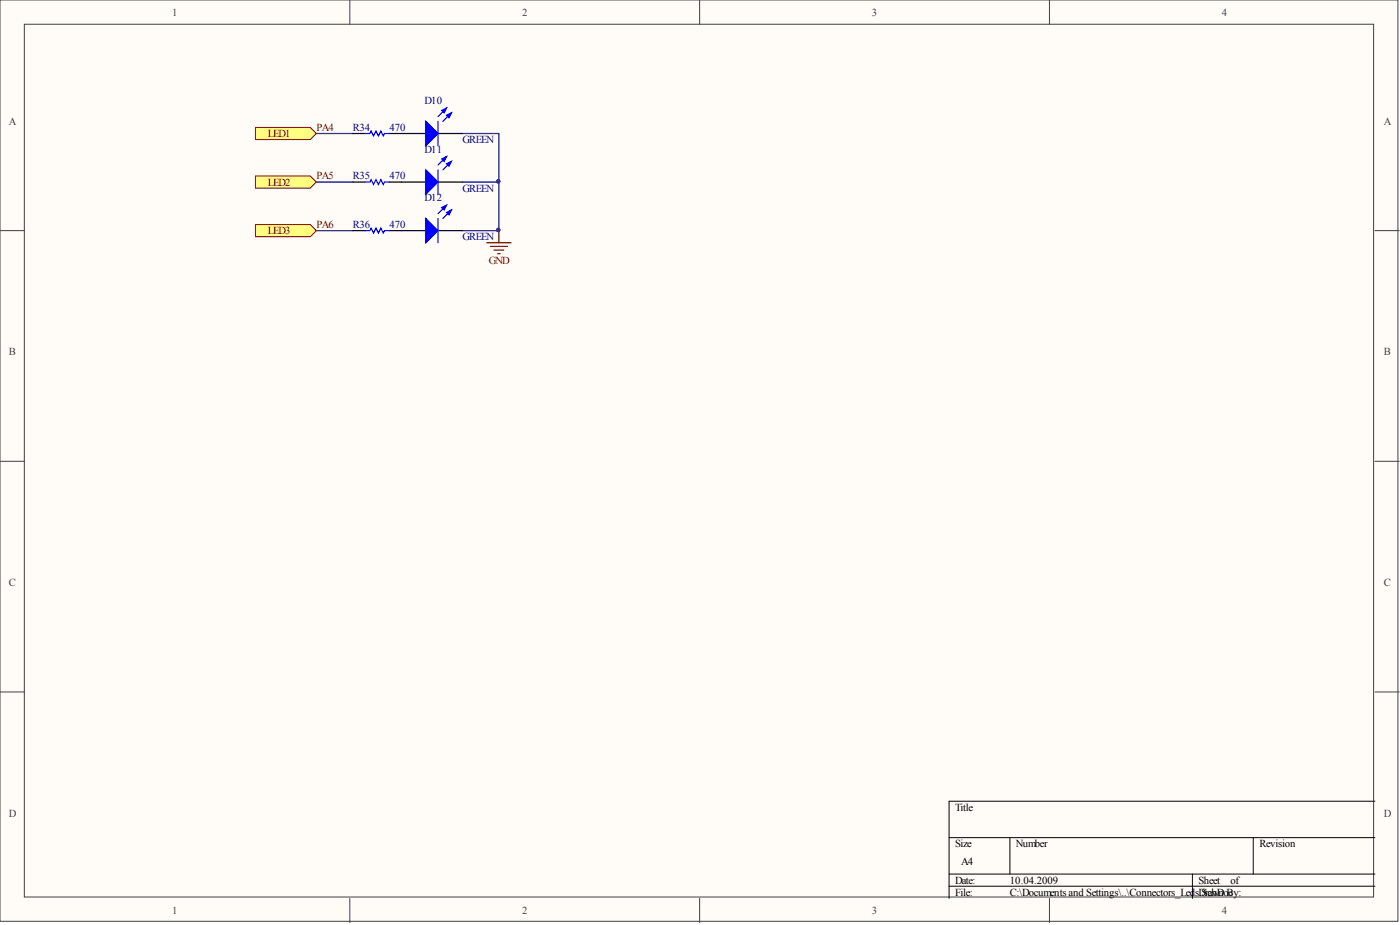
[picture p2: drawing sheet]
<svg xmlns="http://www.w3.org/2000/svg" width="292mm" height="193mm" viewBox="0 0 292 193" stroke-linecap="round" stroke-linejoin="round" font-family="sans-serif">
<g fill="#fffcf8" stroke="#404040" stroke-width=".21">
<path d="M0 0h291.7v192.2h-291.7z"/>
<path d="M5.1 5.1h281.5v182h-281.5z"/>
</g>
<path d="M73 0v5.1M146 0v5.1M219 0v5.1M0 48.1h5.1M286.9 48.1h5M0 96.2h5.1M286.9 96.2h5M0 144.4h5.1M286.9 144.4h5M73 187.4v5.1M146 187.4v5.1M219 187.4v5.1" fill="none" stroke="#404040" stroke-width=".21"/>
<path d="M198 174.7h88.9M210.7 174.7v7.6M261.5 174.7v7.6M286.9 167.1h-88.9v20.3M198 182.3h88.9M198 184.9h88.9M248.8 182.3v5.1" fill="none" stroke="#000" stroke-width=".21"/>
<path d="M66 38h7.6M66 27.9h7.6M96.5 27.9h7.6v20.2h-7.6M96.5 38h7.6M66 48.1h7.6" fill="none" stroke="#000080" stroke-width=".25"/>
<g fill="#ffff80" stroke="#800000" stroke-width=".21">
<path d="M53.3 46.8h11.4l1.3 1.3-1.3 1.3h-11.4z" fill-rule="evenodd"/>
<path d="M53.3 36.7h11.4l1.3 1.3-1.3 1.2h-11.4z" fill-rule="evenodd"/>
<path d="M53.3 26.6h11.4l1.3 1.3-1.3 1.2h-11.4z" fill-rule="evenodd"/>
</g>
<path d="M73.6 27.9h2.6M73.6 38h2.6M81.2 27.9h7.7M81.2 38h7.7M91.4 27.9h5.1M91.4 38h5.1M73.6 48.1h2.6M81.2 48.1h7.7M91.4 48.1h5.1" fill="none" stroke="#000" stroke-width=".25"/>
<path d="M76.2 27.9h1l.2-.6 .5 1.1 .5-1.1 .6 1.1 .5-1.1 .5 1.1 .2-.5h1M76.2 38h1l.2-.5 .5 1 .5-1 .6 1 .5-1 .5 1 .2-.5h1M91.4 25.3v5.1M91.4 35.5v5M93.2 22.5l-1.8 1.8M93.2 32.7l-1.8 1.7M94.2 23.5l-1.8 1.8M94.2 33.7l-1.8 1.8M76.2 48.1h1l.2-.5 .5 1 .5-1 .6 1 .5-1 .5 1 .2-.5h1M91.4 45.6v5M93.2 42.8l-1.8 1.8M94.2 43.8l-1.8 1.8" fill="none" stroke="#00f" stroke-width=".25"/>
<g fill="#00f" stroke="#00f" stroke-width=".25">
<path d="M88.9 25.3l2.5 2.6-2.5 2.5z"/>
<path d="M93.2 24.1l1-.6-.5 1.1z"/>
<path d="M92.2 23l1-.5-.5 1z"/>
<path d="M88.9 35.5l2.5 2.5-2.5 2.5z"/>
<path d="M93.2 34.2l1-.5-.5 1z"/>
<path d="M92.2 33.2l1-.5-.5 1z"/>
<path d="M88.9 45.6l2.5 2.5-2.5 2.5z"/>
<path d="M93.2 44.3l1-.5-.5 1z"/>
<path d="M92.2 43.3l1-.5-.5 1z"/>
</g>
<path d="M101.5 50.6h5.1M102.3 51.4h3.6M103.1 52.2h2M103.8 52.9h.5M104.1 48.1v2.5" fill="none" stroke="#800000" stroke-width=".25"/>
<g fill="#000080" stroke="#000080" stroke-width=".21">
<circle cx="103.9" cy="48" r=".37"/>
<circle cx="103.9" cy="37.8" r=".37"/>
</g>
<g font-size="2.2" fill="#404040">
<text x="35.9" y="3.2">1</text>
<text x="108.9" y="3.2">2</text>
<text x="181.9" y="3.2">3</text>
<text x="254.9" y="3.2">4</text>
<text x="1.9" y="26">A</text>
<text x="288.7" y="26">A</text>
<text x="1.9" y="74.2">B</text>
<text x="288.7" y="74.2">B</text>
<text x="1.9" y="122.3">C</text>
<text x="288.7" y="122.3">C</text>
<text x="1.9" y="170.4">D</text>
<text x="288.7" y="170.4">D</text>
<text x="35.9" y="190.7">1</text>
<text x="108.9" y="190.7">2</text>
<text x="181.9" y="190.7">3</text>
<text x="254.9" y="190.7">4</text>
</g>
<g font-size="2.2" fill="#000080">
<text x="88.6" y="21.7">D10</text>
<text x="73.6" y="27.3">R34</text>
<text x="81.2" y="27.3">470</text>
<text x="96.5" y="29.8">GREEN</text>
<text x="88.6" y="31.9">D11</text>
<text x="73.6" y="37.4">R35</text>
<text x="81.2" y="37.4">470</text>
<text x="88.6" y="42">D12</text>
<text x="96.5" y="40">GREEN</text>
<text x="73.6" y="47.6">R36</text>
<text x="81.2" y="47.6">470</text>
<text x="96.5" y="50.1">GREEN</text>
</g>
<g font-size="2.2" fill="#800000">
<text x="55.9" y="28.6">LED1</text>
<text x="66" y="27.3">PA4</text>
<text x="55.9" y="38.7">LED2</text>
<text x="66" y="37.4">PA5</text>
<text x="66" y="47.6">PA6</text>
<text x="55.9" y="48.8">LED3</text>
<text x="102" y="55.2">GND</text>
</g>
<g font-size="2.2">
<text x="199.3" y="169.1">Title</text>
<text x="199.3" y="176.7">Size</text>
<text x="212" y="176.7">Number</text>
<text x="262.8" y="176.7">Revision</text>
<text x="199.3" y="184.3">Date:</text>
<text x="200.6" y="180.5">A4</text>
<text x="210.7" y="184.3">10.04.2009</text>
<text x="250.1" y="184.3">Sheet</text>
<text x="256.7" y="184.3">of</text>
<text x="199.3" y="186.9">File:</text>
<text x="210.7" y="186.9">C:\Documents and Settings\..\Connectors_Leds.SchDoc</text>
<text x="250.1" y="186.9">Drawn By:</text>
</g>
</svg>
